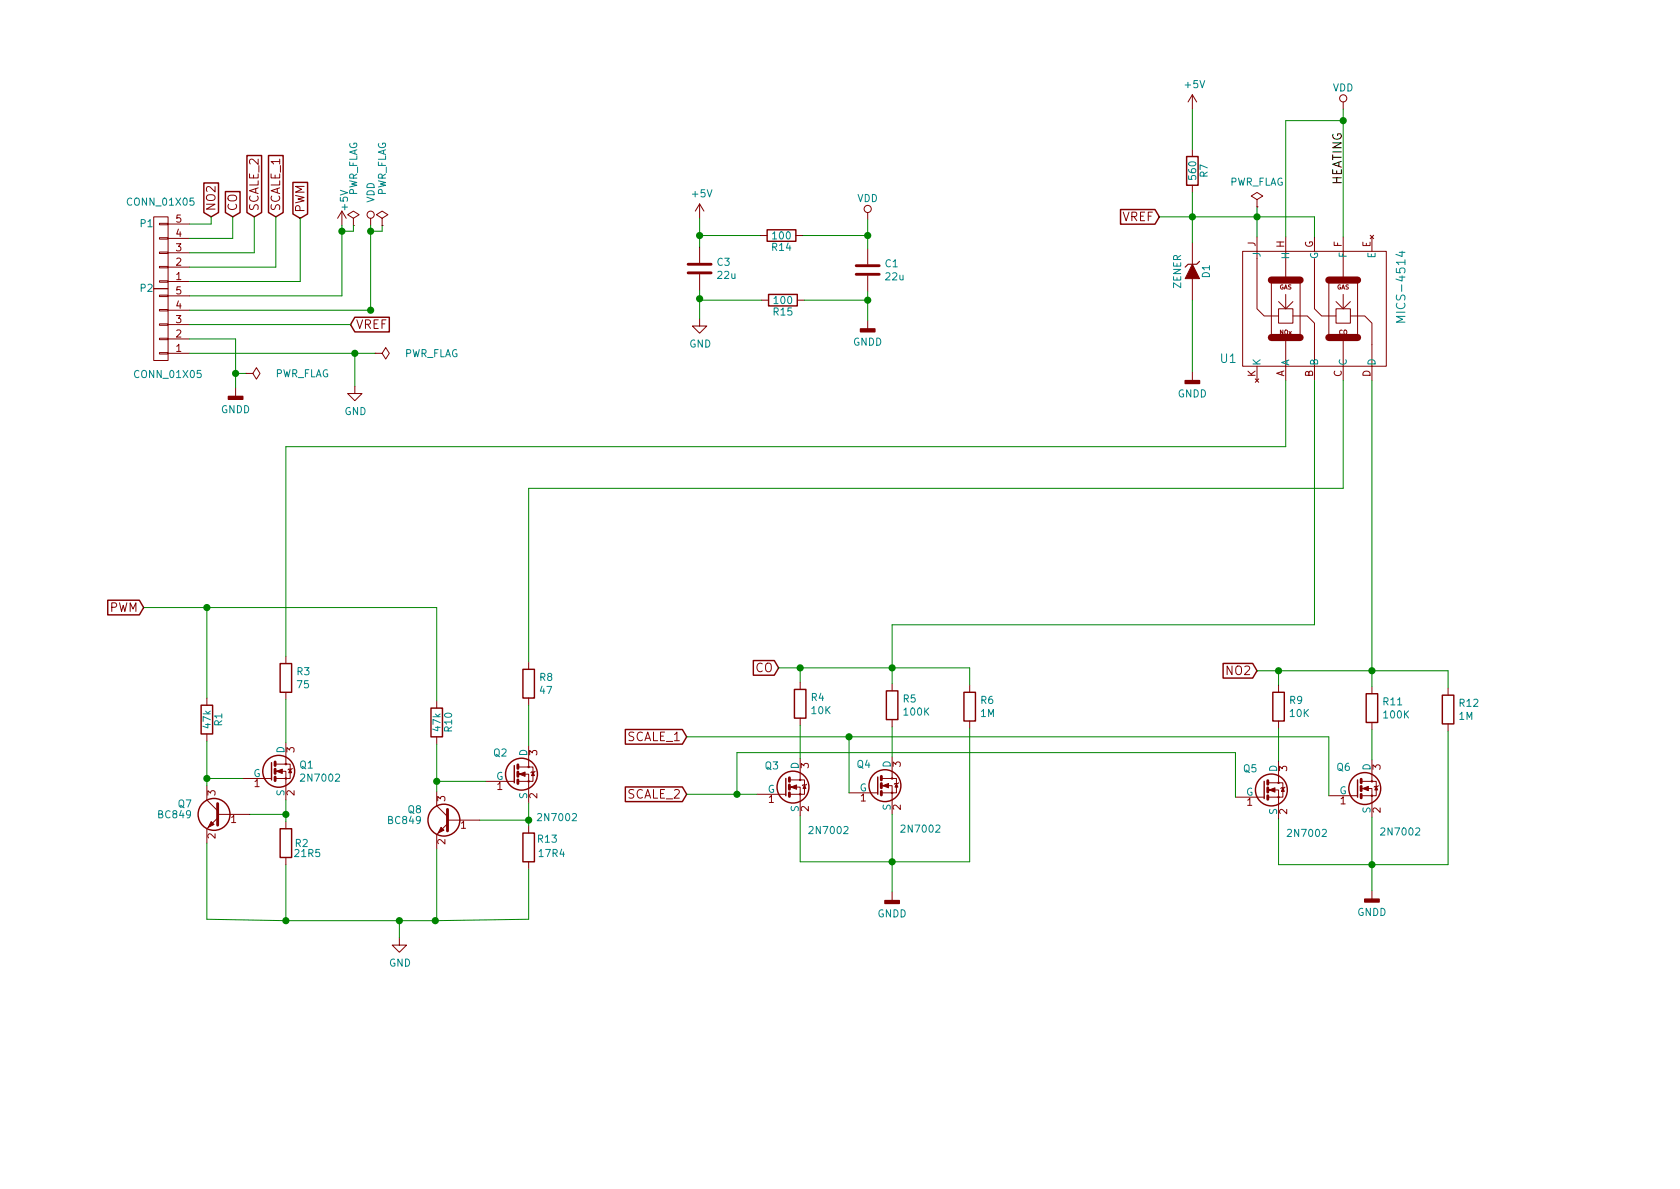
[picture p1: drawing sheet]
EESchema Schematic File Version 2
LIBS:NO2-rescue
LIBS:power
LIBS:device
LIBS:transistors
LIBS:conn
LIBS:linear
LIBS:regul
LIBS:74xx
LIBS:cmos4000
LIBS:adc-dac
LIBS:memory
LIBS:xilinx
LIBS:microcontrollers
LIBS:dsp
LIBS:microchip
LIBS:analog_switches
LIBS:motorola
LIBS:texas
LIBS:intel
LIBS:audio
LIBS:interface
LIBS:digital-audio
LIBS:philips
LIBS:display
LIBS:cypress
LIBS:siliconi
LIBS:opto
LIBS:atmel
LIBS:contrib
LIBS:valves
LIBS:mics-2714
LIBS:mics-4514
LIBS:NO2-cache
EELAYER 26 0
EELAYER END
$Descr A4 11693 8268
encoding utf-8
Sheet 1 1
Title "NO2 breakout board for complex driver"
Date ""
Rev ""
Comp "raspibo"
Comment1 ""
Comment2 ""
Comment3 ""
Comment4 ""
$EndDescr
$Comp
L R R3
U 1 1
P 1990 4710
F 0 "R3" H 2060 4756 50  0000 L CNN
F 1 "75" H 2060 4665 50  0000 L CNN
F 2 "Resistors_SMD:R_0805_HandSoldering" V -3080 2060 50  0001 C CNN
F 3 "" H -3010 2060 50  0001 C CNN
	1    1990 4710
	1    0    0    -1  
$EndComp
$Comp
L 2N7002-RESCUE-NO2 Q1
U 1 1
P 1890 5360
F 0 "Q1" H 2081 5406 50  0000 L CNN
F 1 "2N7002" H 2081 5315 50  0000 L CNN
F 2 "TO_SOT_Packages_SMD:SOT-23" H -2410 1785 50  0001 L CIN
F 3 "" H -2610 1860 50  0001 L CNN
	1    1890 5360
	1    0    0    -1  
$EndComp
$Comp
L GND #PWR01
U 1 1
P 2780 6520
F 0 "#PWR01" H -2120 2120 50  0001 C CNN
F 1 "GND" H 2785 6347 50  0000 C CNN
F 2 "" H -2120 2370 50  0001 C CNN
F 3 "" H -2120 2370 50  0001 C CNN
	1    2780 6520
	1    0    0    -1  
$EndComp
$Comp
L GND #PWR02
U 1 1
P 2470 2680
F 0 "#PWR02" H -1080 -720 50  0001 C CNN
F 1 "GND" H 2475 2507 50  0000 C CNN
F 2 "" H -1080 -470 50  0001 C CNN
F 3 "" H -1080 -470 50  0001 C CNN
	1    2470 2680
	1    0    0    -1  
$EndComp
$Comp
L +5V #PWR03
U 1 1
P 2380 1560
F 0 "#PWR03" H 2430 1610 50  0001 C CNN
F 1 "+5V" V 2395 1733 50  0000 C CNN
F 2 "" H -5670 -1090 50  0001 C CNN
F 3 "" H -5670 -1090 50  0001 C CNN
	1    2380 1560
	1    0    0    -1  
$EndComp
Text GLabel 1000 4220 0    60   Input ~ 0
PWM
Text GLabel 1770 1500 1    60   Input ~ 0
SCALE_2
Text GLabel 1620 1500 1    60   Input ~ 0
CO
$Comp
L PWR_FLAG #FLG04
U 1 1
P 2610 2450
F 0 "#FLG04" H -1440 -925 50  0001 C CNN
F 1 "PWR_FLAG" V 2610 2657 50  0000 L CNN
F 2 "" H -1440 -1000 50  0001 C CNN
F 3 "" H -1440 -1000 50  0001 C CNN
	1    2610 2450
	0    1    1    0   
$EndComp
$Comp
L MICS-4514 U1
U 1 1
P 9150 2140
F 0 "U1" V 8800 2740 60  0000 C CNN
F 1 "MICS-4514" H 9300 1540 60  0000 C CNN
F 2 "rmap:MICS-4514" V 200 -1210 60  0001 C CNN
F 3 "" V 200 -1210 60  0001 C CNN
	1    9150 2140
	0    -1   -1   0   
$EndComp
$Comp
L R R8
U 1 1
P 3680 4750
F 0 "R8" H 3750 4796 50  0000 L CNN
F 1 "47" H 3750 4705 50  0000 L CNN
F 2 "Resistors_SMD:R_0805_HandSoldering" V -3990 550 50  0001 C CNN
F 3 "" H -3920 550 50  0001 C CNN
	1    3680 4750
	1    0    0    -1  
$EndComp
Text GLabel 8750 4660 0    60   Input ~ 0
NO2
Text GLabel 1470 1500 1    60   Input ~ 0
NO2
$Comp
L 2N7002-RESCUE-NO2 Q2
U 1 1
P 3580 5380
F 0 "Q2" H 3430 5530 50  0000 L CNN
F 1 "2N7002" H 3730 5080 50  0000 L CNN
F 2 "TO_SOT_Packages_SMD:SOT-23" H -720 1805 50  0001 L CIN
F 3 "" H -920 1880 50  0001 L CNN
	1    3580 5380
	1    0    0    -1  
$EndComp
$Comp
L C C3
U 1 1
P 4870 1860
F 0 "C3" H 4985 1906 50  0000 L CNN
F 1 "22u" H 4985 1815 50  0000 L CNN
F 2 "Capacitors_SMD:C_0805_HandSoldering" H -4042 -2790 50  0001 C CNN
F 3 "" H -4080 -2640 50  0001 C CNN
	1    4870 1860
	1    0    0    -1  
$EndComp
$Comp
L +5V #PWR05
U 1 1
P 4870 1510
F 0 "#PWR05" H 4920 1560 50  0001 C CNN
F 1 "+5V" H 4885 1683 50  0000 C CNN
F 2 "" H -4280 -2890 50  0001 C CNN
F 3 "" H -4280 -2890 50  0001 C CNN
	1    4870 1510
	1    0    0    -1  
$EndComp
$Comp
L GND #PWR06
U 1 1
P 4870 2210
F 0 "#PWR06" H 4920 2260 50  0001 C CNN
F 1 "GND" H 4875 2037 50  0000 C CNN
F 2 "" H -5280 -2790 50  0001 C CNN
F 3 "" H -5280 -2790 50  0001 C CNN
	1    4870 2210
	1    0    0    -1  
$EndComp
$Comp
L R R12
U 1 1
P 10080 4930
F 0 "R12" H 10150 4976 50  0000 L CNN
F 1 "1M" H 10150 4885 50  0000 L CNN
F 2 "Resistors_SMD:R_0805_HandSoldering" V 2010 180 50  0001 C CNN
F 3 "" H 2080 180 50  0001 C CNN
	1    10080 4930
	1    0    0    -1  
$EndComp
$Comp
L R R11
U 1 1
P 9550 4920
F 0 "R11" H 9620 4966 50  0000 L CNN
F 1 "100K" H 9620 4875 50  0000 L CNN
F 2 "Resistors_SMD:R_0805_HandSoldering" V 4280 670 50  0001 C CNN
F 3 "" H 4350 670 50  0001 C CNN
	1    9550 4920
	1    0    0    -1  
$EndComp
Text GLabel 4780 5120 0    60   Input ~ 0
SCALE_1
Text GLabel 4780 5520 0    60   Input ~ 0
SCALE_2
Text GLabel 1920 1500 1    60   Input ~ 0
SCALE_1
$Comp
L PWR_FLAG #FLG07
U 1 1
P 2460 1560
F 0 "#FLG07" H -1640 -1665 50  0001 C CNN
F 1 "PWR_FLAG" V 2460 1767 50  0000 L CNN
F 2 "" H -1640 -1740 50  0001 C CNN
F 3 "" H -1640 -1740 50  0001 C CNN
	1    2460 1560
	1    0    0    -1  
$EndComp
$Comp
L CONN_01X05 P1
U 1 1
P 1120 1750
F 0 "P1" H 1220 1550 50  0000 C CNN
F 1 "CONN_01X05" H 1120 1400 50  0000 C CNN
F 2 "Pin_Headers:Pin_Header_Straight_1x05_Pitch2.54mm" H -30 -1200 50  0001 C CNN
F 3 "" H -30 -1200 50  0001 C CNN
	1    1120 1750
	-1   0    0    1   
$EndComp
$Comp
L CONN_01X05 P2
U 1 1
P 1120 2250
F 0 "P2" H 1220 2000 50  0000 C CNN
F 1 "CONN_01X05" H 1070 2600 50  0000 C CNN
F 2 "Pin_Headers:Pin_Header_Straight_1x05_Pitch2.54mm" H -30 -950 50  0001 C CNN
F 3 "" H -30 -950 50  0001 C CNN
	1    1120 2250
	-1   0    0    1   
$EndComp
$Comp
L 2N7002-RESCUE-NO2 Q6
U 1 1
P 9450 5480
F 0 "Q6" H 9300 5630 50  0000 L CNN
F 1 "2N7002" H 9600 5180 50  0000 L CNN
F 2 "TO_SOT_Packages_SMD:SOT-23" H 5150 1905 50  0001 L CIN
F 3 "" H 4950 1980 50  0001 L CNN
	1    9450 5480
	1    0    0    -1  
$EndComp
$Comp
L 2N7002-RESCUE-NO2 Q5
U 1 1
P 8800 5490
F 0 "Q5" H 8650 5640 50  0000 L CNN
F 1 "2N7002" H 8950 5190 50  0000 L CNN
F 2 "TO_SOT_Packages_SMD:SOT-23" H 4500 1915 50  0001 L CIN
F 3 "" H 4300 1990 50  0001 L CNN
	1    8800 5490
	1    0    0    -1  
$EndComp
$Comp
L R R9
U 1 1
P 8900 4910
F 0 "R9" H 8970 4956 50  0000 L CNN
F 1 "10K" H 8970 4865 50  0000 L CNN
F 2 "Resistors_SMD:R_0805_HandSoldering" V 4130 1910 50  0001 C CNN
F 3 "" H 4200 1910 50  0001 C CNN
	1    8900 4910
	1    0    0    -1  
$EndComp
Text GLabel 5420 4640 0    60   Input ~ 0
CO
$Comp
L R R6
U 1 1
P 6750 4910
F 0 "R6" H 6820 4956 50  0000 L CNN
F 1 "1M" H 6820 4865 50  0000 L CNN
F 2 "Resistors_SMD:R_0805_HandSoldering" V -1320 160 50  0001 C CNN
F 3 "" H -1250 160 50  0001 C CNN
	1    6750 4910
	1    0    0    -1  
$EndComp
$Comp
L R R5
U 1 1
P 6210 4900
F 0 "R5" H 6280 4946 50  0000 L CNN
F 1 "100K" H 6280 4855 50  0000 L CNN
F 2 "Resistors_SMD:R_0805_HandSoldering" V 940 650 50  0001 C CNN
F 3 "" H 1010 650 50  0001 C CNN
	1    6210 4900
	1    0    0    -1  
$EndComp
$Comp
L 2N7002-RESCUE-NO2 Q4
U 1 1
P 6110 5460
F 0 "Q4" H 5960 5610 50  0000 L CNN
F 1 "2N7002" H 6260 5160 50  0000 L CNN
F 2 "TO_SOT_Packages_SMD:SOT-23" H 1810 1885 50  0001 L CIN
F 3 "" H 1610 1960 50  0001 L CNN
	1    6110 5460
	1    0    0    -1  
$EndComp
$Comp
L 2N7002-RESCUE-NO2 Q3
U 1 1
P 5470 5470
F 0 "Q3" H 5320 5620 50  0000 L CNN
F 1 "2N7002" H 5620 5170 50  0000 L CNN
F 2 "TO_SOT_Packages_SMD:SOT-23" H 1170 1895 50  0001 L CIN
F 3 "" H 970 1970 50  0001 L CNN
	1    5470 5470
	1    0    0    -1  
$EndComp
$Comp
L R R4
U 1 1
P 5570 4890
F 0 "R4" H 5640 4936 50  0000 L CNN
F 1 "10K" H 5640 4845 50  0000 L CNN
F 2 "Resistors_SMD:R_0805_HandSoldering" V 800 1890 50  0001 C CNN
F 3 "" H 870 1890 50  0001 C CNN
	1    5570 4890
	1    0    0    -1  
$EndComp
$Comp
L R R7
U 1 1
P 8300 1180
F 0 "R7" V 8380 1180 50  0000 C CNN
F 1 "560" V 8300 1180 50  0000 C CNN
F 2 "Resistors_SMD:R_0805_HandSoldering" V 8230 1180 50  0001 C CNN
F 3 "" H 8300 1180 50  0000 C CNN
	1    8300 1180
	1    0    0    -1  
$EndComp
$Comp
L ZENER D1
U 1 1
P 8300 1880
F 0 "D1" H 8300 1980 50  0000 C CNN
F 1 "ZENER" H 8300 1780 50  0000 C CNN
F 2 "TO_SOT_Packages_SMD:SOT-23" H 8300 1880 50  0001 C CNN
F 3 "" H 8300 1880 50  0000 C CNN
F 4 "D" H 8300 1880 60  0001 C CNN "Spice_Primitive"
F 5 "LM4040" H 8300 1880 60  0001 C CNN "Spice_Model"
F 6 "Y" H 8300 1880 60  0001 C CNN "Spice_Netlist_Enabled"
F 7 "LM4040_NA2P048_TRANS.lib" H 8300 1880 60  0001 C CNN "Spice_Lib_File"
	1    8300 1880
	0    1    1    0   
$EndComp
Text GLabel 2090 1510 1    60   Input ~ 0
PWM
Text GLabel 2440 2250 2    60   Input ~ 0
VREF
Text GLabel 8070 1500 0    60   Input ~ 0
VREF
$Comp
L C C1
U 1 1
P 6040 1870
F 0 "C1" H 6155 1916 50  0000 L CNN
F 1 "22u" H 6155 1825 50  0000 L CNN
F 2 "Capacitors_SMD:C_0805_HandSoldering" H -2872 -2780 50  0001 C CNN
F 3 "" H -2910 -2630 50  0001 C CNN
	1    6040 1870
	1    0    0    -1  
$EndComp
$Comp
L R R14
U 1 1
P 5440 1630
F 0 "R14" V 5520 1630 50  0000 C CNN
F 1 "100" V 5440 1630 50  0000 C CNN
F 2 "Resistors_SMD:R_0805_HandSoldering" V 5370 1630 50  0001 C CNN
F 3 "" H 5440 1630 50  0000 C CNN
	1    5440 1630
	0    1    1    0   
$EndComp
$Comp
L R R15
U 1 1
P 5450 2080
F 0 "R15" V 5530 2080 50  0000 C CNN
F 1 "100" V 5450 2080 50  0000 C CNN
F 2 "Resistors_SMD:R_0805_HandSoldering" V 5380 2080 50  0001 C CNN
F 3 "" H 5450 2080 50  0000 C CNN
	1    5450 2080
	0    1    1    0   
$EndComp
$Comp
L VDD #PWR08
U 1 1
P 6040 1520
F 0 "#PWR08" H 6040 1370 50  0001 C CNN
F 1 "VDD" H 6040 1670 50  0000 C CNN
F 2 "" H 6040 1520 50  0000 C CNN
F 3 "" H 6040 1520 50  0000 C CNN
	1    6040 1520
	1    0    0    -1  
$EndComp
$Comp
L GNDD #PWR09
U 1 1
P 6040 2220
F 0 "#PWR09" H 6040 1970 50  0001 C CNN
F 1 "GNDD" H 6040 2070 50  0000 C CNN
F 2 "" H 6040 2220 50  0000 C CNN
F 3 "" H 6040 2220 50  0000 C CNN
	1    6040 2220
	1    0    0    -1  
$EndComp
$Comp
L VDD #PWR010
U 1 1
P 2580 1560
F 0 "#PWR010" H 2580 1410 50  0001 C CNN
F 1 "VDD" V 2580 1789 50  0000 C CNN
F 2 "" H 2580 1560 50  0000 C CNN
F 3 "" H 2580 1560 50  0000 C CNN
	1    2580 1560
	1    0    0    -1  
$EndComp
$Comp
L VDD #PWR011
U 1 1
P 9350 750
F 0 "#PWR011" H 9350 600 50  0001 C CNN
F 1 "VDD" H 9350 900 50  0000 C CNN
F 2 "" H 9350 750 50  0000 C CNN
F 3 "" H 9350 750 50  0000 C CNN
	1    9350 750 
	1    0    0    -1  
$EndComp
$Comp
L GNDD #PWR012
U 1 1
P 1640 2690
F 0 "#PWR012" H 1640 2440 50  0001 C CNN
F 1 "GNDD" H 1640 2540 50  0000 C CNN
F 2 "" H 1640 2690 50  0000 C CNN
F 3 "" H 1640 2690 50  0000 C CNN
	1    1640 2690
	1    0    0    -1  
$EndComp
$Comp
L GNDD #PWR013
U 1 1
P 9550 6190
F 0 "#PWR013" H 9550 5940 50  0001 C CNN
F 1 "GNDD" H 9550 6040 50  0000 C CNN
F 2 "" H 9550 6190 50  0000 C CNN
F 3 "" H 9550 6190 50  0000 C CNN
	1    9550 6190
	1    0    0    -1  
$EndComp
$Comp
L GNDD #PWR014
U 1 1
P 6210 6200
F 0 "#PWR014" H 6210 5950 50  0001 C CNN
F 1 "GNDD" H 6210 6050 50  0000 C CNN
F 2 "" H 6210 6200 50  0000 C CNN
F 3 "" H 6210 6200 50  0000 C CNN
	1    6210 6200
	1    0    0    -1  
$EndComp
$Comp
L R R13
U 1 1
P 3680 5890
F 0 "R13" H 3810 5950 50  0000 C CNN
F 1 "17R4" H 3840 5850 50  0000 C CNN
F 2 "Resistors_SMD:R_0805_HandSoldering" V 3610 5890 50  0001 C CNN
F 3 "" H 3680 5890 50  0000 C CNN
	1    3680 5890
	1    0    0    -1  
$EndComp
$Comp
L R R2
U 1 1
P 1990 5860
F 0 "R2" H 2100 5860 50  0000 C CNN
F 1 "21R5" H 2140 5790 50  0000 C CNN
F 2 "Resistors_SMD:R_0805_HandSoldering" V 1920 5860 50  0001 C CNN
F 3 "" H 1990 5860 50  0000 C CNN
	1    1990 5860
	1    0    0    -1  
$EndComp
$Comp
L R R10
U 1 1
P 3040 5020
F 0 "R10" V 3120 5020 50  0000 C CNN
F 1 "47k" V 3040 5020 50  0000 C CNN
F 2 "Resistors_SMD:R_0805_HandSoldering" V 2970 5020 50  0001 C CNN
F 3 "" H 3040 5020 50  0000 C CNN
	1    3040 5020
	1    0    0    -1  
$EndComp
$Comp
L R R1
U 1 1
P 1440 5000
F 0 "R1" V 1520 5000 50  0000 C CNN
F 1 "47k" V 1440 5000 50  0000 C CNN
F 2 "Resistors_SMD:R_0805_HandSoldering" V 1370 5000 50  0001 C CNN
F 3 "" H 1440 5000 50  0000 C CNN
	1    1440 5000
	1    0    0    -1  
$EndComp
$Comp
L BC849 Q7
U 1 1
P 1540 5660
F 0 "Q7" H 1740 5735 50  0000 L CNN
F 1 "BC849" H 1740 5660 50  0000 L CNN
F 2 "TO_SOT_Packages_SMD:SOT-23" H 1740 5585 50  0001 L CIN
F 3 "" H 1540 5660 50  0000 L CNN
	1    1540 5660
	-1   0    0    -1  
$EndComp
$Comp
L BC849 Q8
U 1 1
P 3140 5700
F 0 "Q8" H 3340 5775 50  0000 L CNN
F 1 "BC849" H 3340 5700 50  0000 L CNN
F 2 "TO_SOT_Packages_SMD:SOT-23" H 3340 5625 50  0001 L CIN
F 3 "" H 3140 5700 50  0000 L CNN
	1    3140 5700
	-1   0    0    -1  
$EndComp
Wire Wire Line
	1990 4860 1990 5160
Wire Wire Line
	1000 4220 3040 4220
Wire Wire Line
	1620 1500 1620 1650
Wire Wire Line
	1770 1750 1320 1750
Wire Wire Line
	1770 1750 1770 1500
Wire Wire Line
	8900 4660 8900 4760
Connection ~ 8900 4660
Wire Wire Line
	1620 1650 1320 1650
Wire Wire Line
	3680 4900 3680 5180
Wire Wire Line
	4870 2010 4870 2210
Wire Wire Line
	4870 1510 4870 1710
Wire Wire Line
	1920 1500 1920 1850
Wire Wire Line
	1920 1850 1320 1850
Wire Wire Line
	8750 4660 10080 4660
Wire Wire Line
	10080 4660 10080 4780
Connection ~ 9550 4660
Wire Wire Line
	8900 5060 8900 5290
Wire Wire Line
	9550 5070 9550 5280
Wire Wire Line
	8900 5690 8900 6010
Wire Wire Line
	10080 6010 10080 5080
Wire Wire Line
	9550 5680 9550 6190
Connection ~ 9550 6010
Wire Wire Line
	5570 4640 5570 4740
Connection ~ 5570 4640
Wire Wire Line
	6750 4640 6750 4760
Wire Wire Line
	5570 5040 5570 5270
Wire Wire Line
	6210 5050 6210 5260
Wire Wire Line
	5570 5670 5570 5990
Wire Wire Line
	5570 5990 6750 5990
Wire Wire Line
	6750 5990 6750 5060
Wire Wire Line
	6210 5660 6210 6200
Connection ~ 6210 5990
Wire Wire Line
	6210 4340 6210 4750
Wire Wire Line
	4780 5120 9250 5120
Wire Wire Line
	5910 5120 5910 5510
Wire Wire Line
	9250 5120 9250 5530
Connection ~ 5910 5120
Wire Wire Line
	8600 5540 8600 5230
Wire Wire Line
	8600 5230 5130 5230
Wire Wire Line
	2090 1510 2090 1950
Wire Wire Line
	2090 1950 1320 1950
Wire Wire Line
	2380 2050 1320 2050
Wire Wire Line
	1320 2450 2610 2450
Wire Wire Line
	2470 2680 2470 2450
Connection ~ 2470 2450
Wire Wire Line
	2380 1560 2380 2050
Wire Wire Line
	2580 2150 1320 2150
Wire Wire Line
	8950 1640 8950 830 
Wire Wire Line
	8950 830  9350 830 
Wire Wire Line
	9350 750  9350 1640
Connection ~ 9350 830 
Wire Wire Line
	8300 750  8300 1030
Wire Wire Line
	8300 2080 8300 2580
Wire Wire Line
	8750 1430 8750 1640
Connection ~ 8750 1500
Wire Wire Line
	1320 2250 2440 2250
Wire Wire Line
	9150 2640 9150 4340
Wire Wire Line
	9150 4340 6210 4340
Wire Wire Line
	6040 2020 6040 2220
Wire Wire Line
	6040 1520 6040 1720
Wire Wire Line
	5290 1630 4870 1630
Connection ~ 4870 1630
Wire Wire Line
	5590 1630 6040 1630
Connection ~ 6040 1630
Wire Wire Line
	5600 2080 6040 2080
Connection ~ 6040 2080
Wire Wire Line
	5300 2080 4870 2080
Wire Wire Line
	4870 2080 4870 2070
Connection ~ 4870 2070
Wire Wire Line
	1320 2350 1640 2350
Wire Wire Line
	1640 2350 1640 2690
Wire Wire Line
	6210 5990 6230 5990
Wire Wire Line
	3040 4220 3040 4870
Wire Wire Line
	1440 4850 1440 4220
Connection ~ 1440 4220
Wire Wire Line
	1440 5150 1440 5460
Wire Wire Line
	3380 5430 3040 5430
Wire Wire Line
	1440 5410 1690 5410
Connection ~ 1440 5410
Wire Wire Line
	1990 5560 1990 5710
Wire Wire Line
	1740 5660 1990 5660
Connection ~ 1990 5660
Wire Wire Line
	3680 5580 3680 5740
Wire Wire Line
	3340 5700 3680 5700
Connection ~ 3680 5700
Wire Wire Line
	1440 5860 1440 6390
Wire Wire Line
	1440 6390 1990 6400
Wire Wire Line
	1990 6400 3040 6400
Wire Wire Line
	3030 6400 3680 6390
Wire Wire Line
	2780 6400 2780 6520
Wire Wire Line
	1990 6400 1990 6010
Connection ~ 1990 6400
Wire Wire Line
	3680 6390 3680 6040
Connection ~ 2780 6400
Wire Wire Line
	3040 6400 3040 5900
Connection ~ 3030 6400
Wire Wire Line
	8950 2640 8950 3100
Wire Wire Line
	8950 3100 1990 3100
Wire Wire Line
	1990 3100 1990 4560
Wire Wire Line
	9350 2640 9350 3390
Wire Wire Line
	9350 3390 3680 3390
Wire Wire Line
	3680 3390 3680 4600
$Comp
L GNDD #PWR015
U 1 1
P 8300 2580
F 0 "#PWR015" H 8300 2330 50  0001 C CNN
F 1 "GNDD" H 8300 2430 50  0000 C CNN
F 2 "" H 8300 2580 50  0000 C CNN
F 3 "" H 8300 2580 50  0000 C CNN
	1    8300 2580
	1    0    0    -1  
$EndComp
$Comp
L +5V #PWR016
U 1 1
P 8300 750
F 0 "#PWR016" H 8350 800 50  0001 C CNN
F 1 "+5V" H 8315 923 50  0000 C CNN
F 2 "" H -850 -3650 50  0001 C CNN
F 3 "" H -850 -3650 50  0001 C CNN
F 4 "V" H 8300 750 60  0001 C CNN "Spice_Primitive"
F 5 "dc 5 pulse(0.2 3 100n 1n 1n 100n)" H 8300 750 60  0001 C CNN "Spice_Model"
F 6 "Y" H 8300 750 60  0001 C CNN "Spice_Netlist_Enabled"
	1    8300 750 
	1    0    0    -1  
$EndComp
Wire Wire Line
	8900 6010 10080 6010
Wire Wire Line
	3040 5170 3040 5500
Connection ~ 3040 5430
Wire Wire Line
	5420 4640 6750 4640
Wire Wire Line
	4780 5520 5270 5520
Wire Wire Line
	5130 5230 5130 5520
Connection ~ 5130 5520
Connection ~ 2380 1600
Wire Wire Line
	2380 1600 2460 1600
Wire Wire Line
	2460 1600 2460 1560
Wire Wire Line
	2580 1560 2580 2150
Connection ~ 2580 2150
$Comp
L PWR_FLAG #FLG017
U 1 1
P 2660 1560
F 0 "#FLG017" H -1440 -1665 50  0001 C CNN
F 1 "PWR_FLAG" V 2660 1767 50  0000 L CNN
F 2 "" H -1440 -1740 50  0001 C CNN
F 3 "" H -1440 -1740 50  0001 C CNN
	1    2660 1560
	1    0    0    -1  
$EndComp
Wire Wire Line
	2580 1600 2660 1600
Wire Wire Line
	2660 1600 2660 1560
Connection ~ 2580 1600
Wire Wire Line
	1320 1550 1470 1550
Wire Wire Line
	1470 1550 1470 1500
$Comp
L PWR_FLAG #FLG018
U 1 1
P 1710 2590
F 0 "#FLG018" H -2340 -785 50  0001 C CNN
F 1 "PWR_FLAG" V 1710 2797 50  0000 L CNN
F 2 "" H -2340 -860 50  0001 C CNN
F 3 "" H -2340 -860 50  0001 C CNN
	1    1710 2590
	0    1    1    0   
$EndComp
Wire Wire Line
	1710 2590 1640 2590
Connection ~ 1640 2590
Connection ~ 8300 1500
Wire Wire Line
	9150 1500 9150 1640
Wire Wire Line
	8070 1500 9150 1500
Wire Wire Line
	8300 1330 8300 1680
$Comp
L PWR_FLAG #FLG019
U 1 1
P 8750 1430
F 0 "#FLG019" H 150 75  50  0001 C CNN
F 1 "PWR_FLAG" H 8750 1604 50  0000 C CNN
F 2 "" H 150 0   50  0001 C CNN
F 3 "" H 150 0   50  0001 C CNN
	1    8750 1430
	1    0    0    -1  
$EndComp
Text Label 9350 1280 1    60   ~ 0
HEATING
Connection ~ 6210 4640
Wire Wire Line
	9550 2640 9550 4770
$EndSCHEMATC
